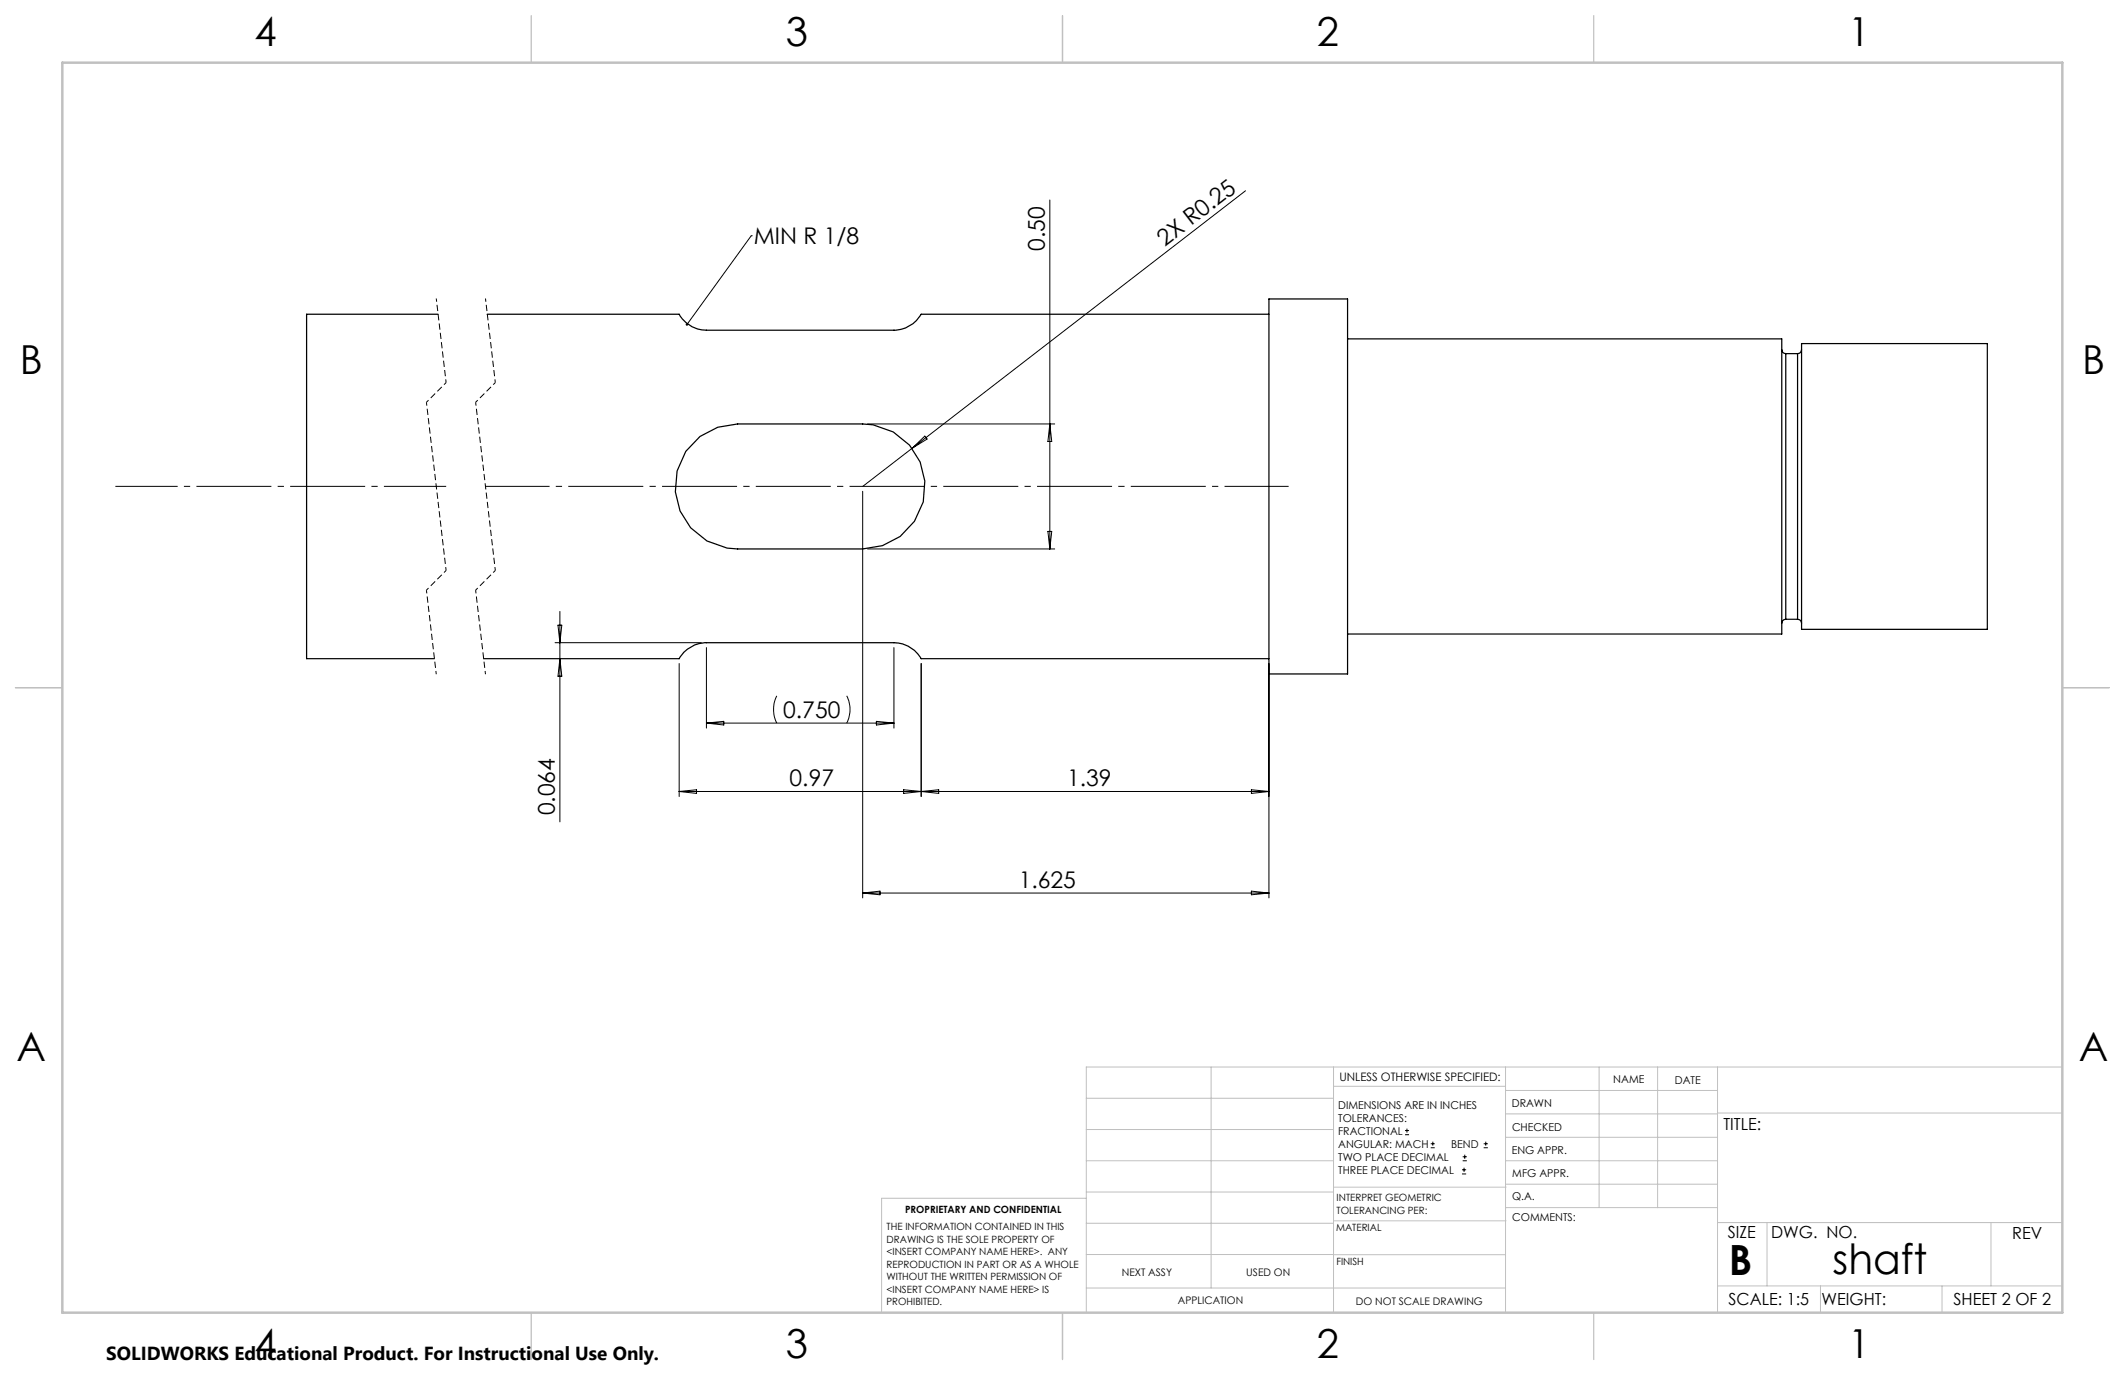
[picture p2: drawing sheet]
<svg xmlns="http://www.w3.org/2000/svg" width="432mm" height="279mm" viewBox="0 0 432 279" stroke-linecap="round" stroke-linejoin="round" font-family="sans-serif">
<g fill="none" stroke="#000" stroke-width=".25">
<path d="M89 63.9h-26.7v69.9h26M99 63.9h39a6.3 6.3 0 0 0 5.5 3.2h38.1a6.4 6.4 0 0 0 5.6-3.2h70.6M257.8 60.7h16v76.2h-16zM273.8 68.9h88.3v59.9h-88.3M362.1 71a.85 .85 0 0 0 .8 .9M362.9 71.9v53.9M362.9 71.9h2.4M365.3 71.9v53.9M366.1 71a.85 .85 0 0 1-.8 .9M366.1 69.8h37.7v58.1h-37.7zM142.2 88.7l3.6-1.9 4.1-.7h25.4l2.1 .2 4.1 1.5 3.3 2.7 2.2 3.4 .9 3.9-.3 4.2-1.8 3.9-2.9 3.1-3.6 1.9-4 .6h-25.4l-2.2-.1-4-1.5-3.4-2.7-2.1-3.4-1-3.9 .4-4.2 1.7-4zM98.2 133.8h39.8a6.4 6.4 0 0 1 5.5-3.2h38.1a6.4 6.4 0 0 1 5.6 3.2h70.6"/>
<path d="M362.9 125.8a.85 .85 0 0 0-.8 .8M362.9 125.8h2.4M365.3 125.8a.85 .85 0 0 1 .8 .8"/>
</g>
<g fill="none" stroke="#000" stroke-width=".2">
<path d="M253.1 38.8l-77.8 60M152.6 47.9h.1M152.6 47.9l-13 18M213.3 40.6v70.9M175.3 99.8v82.7M176.3 86.1h38M185.3 91.1l2.6-2.5 .5 .6zM213.3 86.1l.4 3.6h-.8zM176.3 111.5h38M212.9 108h.8l-.4 3.5zM112.8 130.6h29.7M113.4 127h.8l-.4 3.6z"/>
<path d="M113.8 124.2v42.8M113.8 133.8l.4 3.6h-.8zM138 134.8v27.1M143.5 131.6v16.4M181.6 131.6v16.4M187.2 134.8v27.1M257.8 134.8v47.7M143.5 146.9h38.1M143.5 146.9l3.6-.3v.7zM157.8 141.4a6.4 6.4 0 0 0 0 5.5M172 141.4a6.1 6.1 0 0 1 0 5.5M178.1 146.6l3.5 .3-3.5 .4z"/>
<path d="M138 160.8h119.8M138 160.8l3.5-.3v.7zM183.6 160.5l3.6 .3-3.6 .4zM187.2 160.8l3.5-.3v.7zM254.3 160.5l3.5 .3-3.5 .4zM175.3 181.5h82.5M175.3 181.5l3.5-.4v.7zM254.3 181.1l3.5 .4-3.5 .3zM285.5 230.6h.8M285.5 229.7h.8M285.9 229.3v.9M290.7 233.2h.8"/>
<path d="M290.7 232.4h.8M291.1 232v.8M297.1 238.5h.8M297.1 237.7h.8M297.2 235.9h.9M297.2 235.1h.9M297.5 237.3v.8M297.6 234.6v.9M301.5 233.2h.8M301.5 232.4h.8M301.9 232v.8"/>
</g>
<path d="M23.4 98.8h67.3" fill="none" stroke="#000" stroke-width=".2" stroke-dasharray="15.2 1.3 1.3 1.3" stroke-dashoffset="2.6" stroke-linecap="butt"/>
<path d="M98.6 98.8h163.2" fill="none" stroke="#000" stroke-width=".2" stroke-dasharray="15.2 1.3 1.3 1.3" stroke-dashoffset="2.2" stroke-linecap="butt"/>
<path d="M88.6 60.7l2 17M98.6 60.7l2 17M86.6 81.7l4 34.2M96.6 81.7l4 34.2M86.6 119.9l2 17.1M96.6 119.9l2 17.1" fill="none" stroke="#000" stroke-width=".2" stroke-dasharray="1.3 .6" stroke-dashoffset=".6" stroke-linecap="butt"/>
<path d="M90.6 77.7l-4 4M100.6 77.7l-4 4M90.6 115.9l-4 4M100.6 115.9l-4 4" fill="none" stroke="#000" stroke-width=".2" stroke-dasharray="1.3 .6" stroke-dashoffset=".7" stroke-linecap="butt"/>
<g fill="none" stroke="#c0c0c0" stroke-width=".2">
<path d="M246.1 216.8v44.9M271 216.8v49.9M305.9 216.8v49.9M324.9 216.8v28.6M336.8 216.8v28.6M349 216.8v49.9M419.1 216.8h-198.4v49.9M220.7 235.9h50.3M220.7 229.5h50.3M220.7 223.2h50.3M271 220.7h34.9M305.9 231.1h43.1"/>
<path d="M305.9 226.3h43.1M305.9 221.6h43.1M305.9 235.9h43.1M349 226.2h70.1M220.7 248.6h50.3M220.7 242.2h50.3M220.7 254.9h50.3M220.7 243.5h-41.6v23.2M271 255h34.9M271 248.1h35M271 241.2h35M305.9 240.6h43.1"/>
<path d="M306 245.4h43M349 248.4h70.1M359.1 248.4v12.9M404.6 248.4v12.9M220.7 261.7h85.2M349 261.3h70.1M369.9 261.3v5.4M394.6 261.3v5.4"/>
</g>
<path d="M108 3.2v9.5M215.9 3.2v9.5M323.8 3.2v9.5M3.1 139.7h9.6M419.1 139.7h9.5M108 266.7v9.6M215.9 266.7v9.6M323.8 266.7v9.6" fill="none" stroke="#c0c0c0" stroke-width=".25"/>
<path d="M12.7 12.7h406.4v254h-406.4z" fill="none" stroke="#c0c0c0" stroke-width=".5"/>
<path d="M139.4 65.8a.26 .26 0 0 1 .4-.1 .26 .26 0 0 1 0 .4 .26 .26 0 0 1-.4 0l.2-.2-.2 .2z" fill="#000"/>
<g font-size="8.5">
<text x="351.3" y="259">B</text>
<text x="372.4" y="258.9">shaft</text>
</g>
<g font-size="8.1">
<text x="51.7" y="9.3">4</text>
<text x="159.7" y="9.3">3</text>
<text x="267.6" y="9.3">2</text>
<text x="375.6" y="9.3">1</text>
<text x="4" y="76">B</text>
<text x="423.1" y="76">B</text>
<text x="3.3" y="215.7">A</text>
<text x="422.4" y="215.7">A</text>
<text x="51.7" y="276">4</text>
<text x="159.7" y="276">3</text>
<text x="267.6" y="276">2</text>
<text x="375.6" y="276">1</text>
</g>
<g font-size="4.7">
<text x="153.2" y="49.6">MIN R 1/8</text>
<text x="212.3" y="51" transform="rotate(-90 212.3 51)">0.50</text>
<text x="236.7" y="50.1" transform="rotate(-38 236.7 50.1)">2X R0.25</text>
<text x="159.2" y="145.9">0.750</text>
<text x="160.4" y="159.8">0.97</text>
<text x="216.8" y="159.8">1.39</text>
<text x="112.8" y="165.7" transform="rotate(-90 112.8 165.7)">0.064</text>
<text x="207" y="180.4">1.625</text>
</g>
<text font-size="3.8" x="21.6" y="276.3">SOLIDWORKS Educational Product. For Instructional Use Only.</text>
<g font-size="3.4">
<text x="350.2" y="229.5">TITLE:</text>
<text x="351.1" y="251.6">SIZE</text>
<text x="359.9" y="251.6">DWG. NO.</text>
<text x="408.9" y="251.7">REV</text>
<text x="351.2" y="265.2">SCALE: 1:5</text>
<text x="370.1" y="265.3">WEIGHT:</text>
<text x="396.9" y="265.2">SHEET 2 OF 2</text>
</g>
<text font-size="2.4" x="272.2" y="219.7">UNLESS OTHERWISE SPECIFIED:</text>
<g font-size="2.2">
<text x="327.8" y="220.1">NAME</text>
<text x="340.3" y="220.2">DATE</text>
<text x="271.9" y="225.3">DIMENSIONS ARE IN INCHES</text>
<text x="271.9" y="227.9">TOLERANCES:</text>
<text x="307.2" y="224.9">DRAWN</text>
<text x="271.9" y="230.6">FRACTIONAL</text>
<text x="271.9" y="233.2">ANGULAR: MACH</text>
<text x="294.9" y="233.2">BEND</text>
<text x="307.3" y="229.8">CHECKED</text>
<text x="271.9" y="235.9">TWO PLACE DECIMAL</text>
<text x="271.9" y="238.5">THREE PLACE DECIMAL</text>
<text x="307.2" y="234.5">ENG APPR.</text>
<text x="307.3" y="239.2">MFG APPR.</text>
<text x="307.3" y="243.9">Q.A.</text>
<text x="307.3" y="248.1">COMMENTS:</text>
</g>
<g font-size="2.1">
<text x="227.9" y="259.2">NEXT ASSY</text>
<text x="253.3" y="259.2">USED ON</text>
<text x="239.3" y="265">APPLICATION</text>
<text x="275.5" y="265.1">DO NOT SCALE DRAWING</text>
</g>
<g font-size="2">
<text x="271.6" y="244.1">INTERPRET GEOMETRIC</text>
<text x="180.2" y="250">THE INFORMATION CONTAINED IN THIS</text>
<text x="183.9" y="246.4">PROPRIETARY AND CONFIDENTIAL</text>
<text x="271.5" y="250.2">MATERIAL</text>
<text x="271.6" y="246.6">TOLERANCING PER:</text>
<text x="180.2" y="252.5">DRAWING IS THE SOLE PROPERTY OF</text>
<text x="180.2" y="255.1">&lt;INSERT COMPANY NAME HERE&gt;. ANY</text>
<text x="180.2" y="257.6">REPRODUCTION IN PART OR AS A WHOLE</text>
<text x="271.5" y="257">FINISH</text>
<text x="180.2" y="260.1">WITHOUT THE WRITTEN PERMISSION OF</text>
<text x="180.2" y="262.6">&lt;INSERT COMPANY NAME HERE&gt; IS</text>
<text x="180.2" y="265.2">PROHIBITED.</text>
</g>
</svg>
